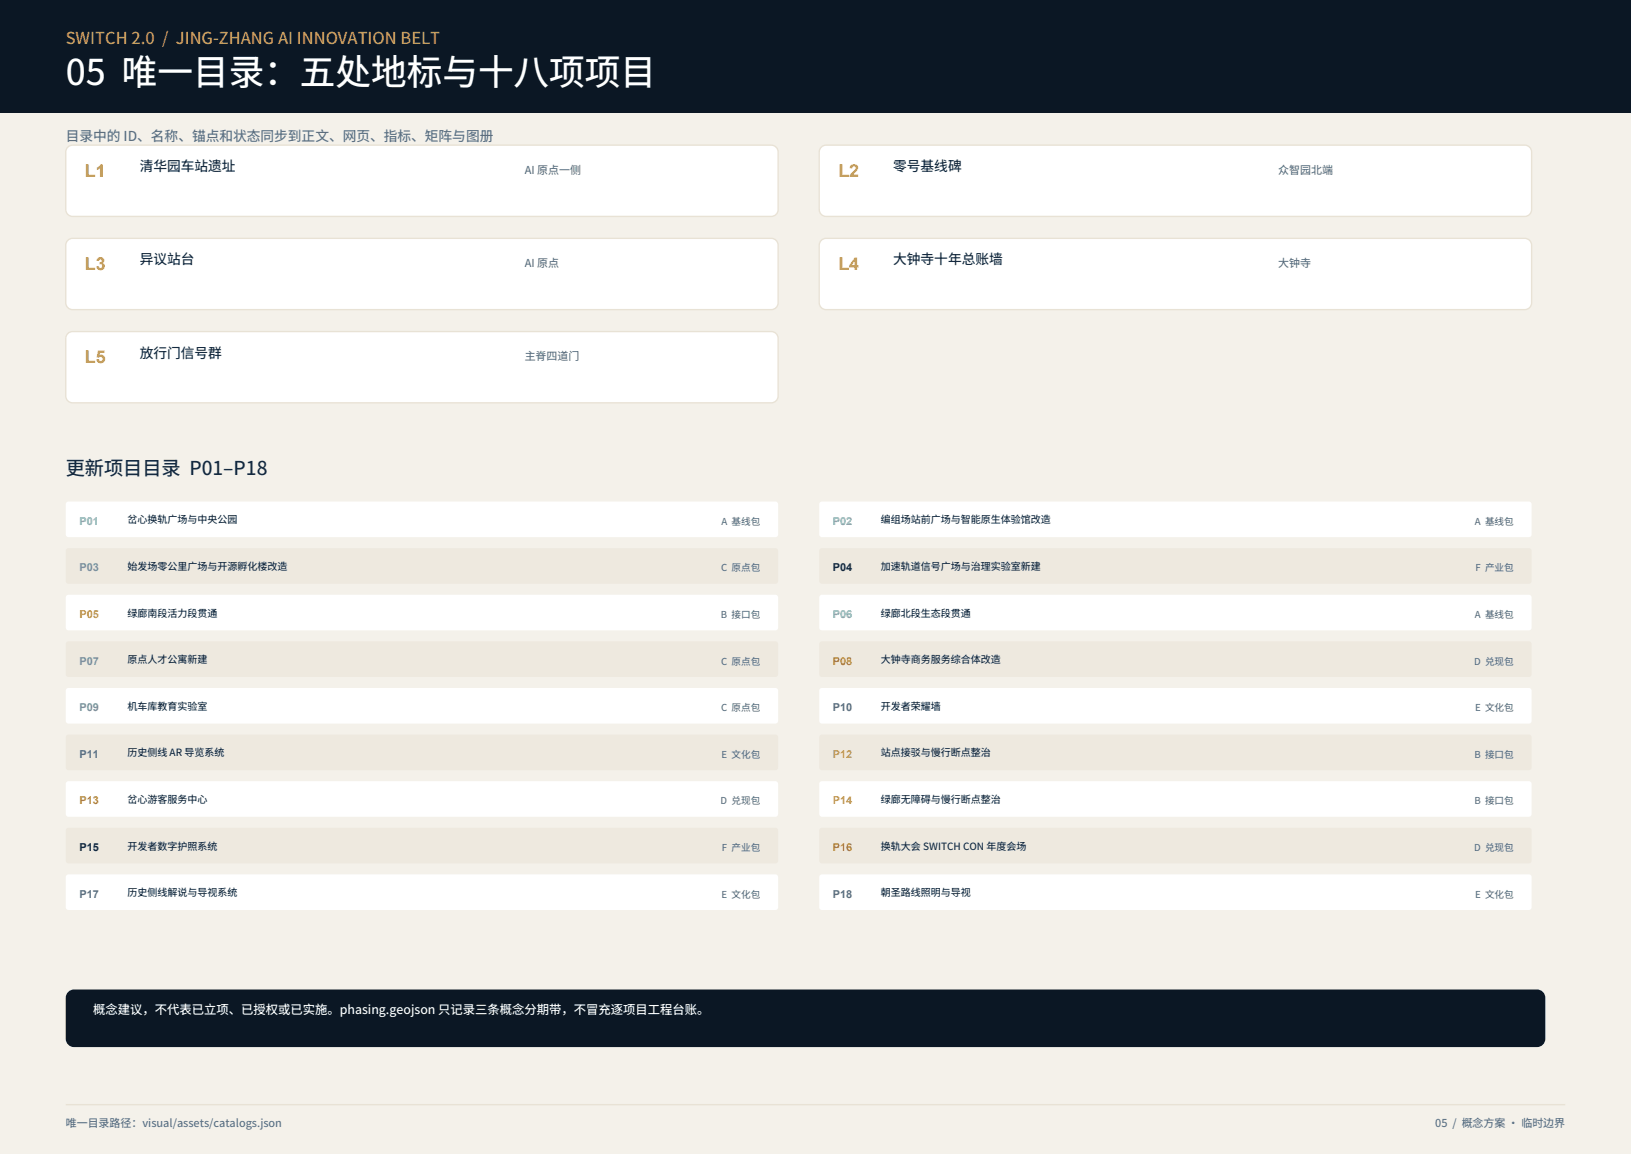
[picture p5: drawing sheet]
<svg xmlns="http://www.w3.org/2000/svg" width="420mm" height="297mm" viewBox="0 0 420 297" stroke-linecap="round" stroke-linejoin="round" font-family="sans-serif">
<path d="M0 0h420v297h-420z" fill-rule="evenodd" fill="#f4f1ea"/>
<path d="M0 0h420v28.9h-420z" fill-rule="evenodd" fill="#0b1724"/>
<g fill="#fff" stroke="#e8e2d5" stroke-width=".35">
<path d="M17.4 37.9l1.3-.5h179.9a1.76 1.76 0 0 1 1.8 1.7v14.8a1.76 1.76 0 0 1-1.8 1.8h-179.9a1.76 1.76 0 0 1-1.8-1.8v-14.8z" fill-rule="evenodd"/>
<path d="M211.5 37.9l1.2-.5h179.9a1.76 1.76 0 0 1 1.8 1.7v14.8a1.76 1.76 0 0 1-1.8 1.8h-179.9a1.76 1.76 0 0 1-1.7-1.8v-14.8z" fill-rule="evenodd"/>
<path d="M17.4 61.9l1.3-.6h179.9a1.76 1.76 0 0 1 1.8 1.8v14.8a1.76 1.76 0 0 1-1.8 1.8h-179.9a1.76 1.76 0 0 1-1.8-1.8v-14.8z" fill-rule="evenodd"/>
<path d="M211.5 61.9l1.2-.6h179.9a1.76 1.76 0 0 1 1.8 1.8v14.8a1.76 1.76 0 0 1-1.8 1.8h-179.9a1.76 1.76 0 0 1-1.7-1.8v-14.8z" fill-rule="evenodd"/>
<path d="M17.4 85.8l1.3-.5h179.9a1.76 1.76 0 0 1 1.8 1.8v14.8a1.76 1.76 0 0 1-1.8 1.8h-179.9a1.76 1.76 0 0 1-1.8-1.8v-14.8z" fill-rule="evenodd"/>
</g>
<g fill="#fff">
<path d="M17.1 129.3l.5-.2h182.1a.71 .71 0 0 1 .7 .7v7.7a.71 .71 0 0 1-.7 .8h-182.1a.71 .71 0 0 1-.7-.8v-7.7z" fill-rule="evenodd"/>
<path d="M211.2 129.3l.5-.2h182a.71 .71 0 0 1 .7 .7v7.7a.71 .71 0 0 1-.7 .8h-182a.71 .71 0 0 1-.7-.8v-7.7z" fill-rule="evenodd"/>
</g>
<g fill="#eee9df">
<path d="M17.1 141.3l.5-.2h182.1a.71 .71 0 0 1 .7 .7v7.7a.71 .71 0 0 1-.7 .7h-182.1a.71 .71 0 0 1-.7-.7v-7.7z" fill-rule="evenodd"/>
<path d="M211.2 141.3l.5-.2h182a.71 .71 0 0 1 .7 .7v7.7a.71 .71 0 0 1-.7 .7h-182a.71 .71 0 0 1-.7-.7v-7.7z" fill-rule="evenodd"/>
</g>
<g fill="#fff">
<path d="M17.1 153.3l.5-.2h182.1a.71 .71 0 0 1 .7 .7v7.7a.71 .71 0 0 1-.7 .7h-182.1a.71 .71 0 0 1-.7-.7v-7.7z" fill-rule="evenodd"/>
<path d="M211.2 153.3l.5-.2h182a.71 .71 0 0 1 .7 .7v7.7a.71 .71 0 0 1-.7 .7h-182a.71 .71 0 0 1-.7-.7v-7.7z" fill-rule="evenodd"/>
</g>
<g fill="#eee9df">
<path d="M17.1 165.3l.5-.2h182.1a.71 .71 0 0 1 .7 .7v7.7a.71 .71 0 0 1-.7 .7h-182.1a.71 .71 0 0 1-.7-.7v-7.7z" fill-rule="evenodd"/>
<path d="M211.2 165.3l.5-.2h182a.71 .71 0 0 1 .7 .7v7.7a.71 .71 0 0 1-.7 .7h-182a.71 .71 0 0 1-.7-.7v-7.7z" fill-rule="evenodd"/>
</g>
<g fill="#fff">
<path d="M17.1 177.3l.5-.2h182.1a.71 .71 0 0 1 .7 .7v7.7a.71 .71 0 0 1-.7 .7h-182.1a.71 .71 0 0 1-.7-.7v-7.7z" fill-rule="evenodd"/>
<path d="M211.2 177.3l.5-.2h182a.71 .71 0 0 1 .7 .7v7.7a.71 .71 0 0 1-.7 .7h-182a.71 .71 0 0 1-.7-.7v-7.7z" fill-rule="evenodd"/>
</g>
<g fill="#eee9df">
<path d="M17.1 189.3l.5-.2h182.1a.71 .71 0 0 1 .7 .7v7.7a.71 .71 0 0 1-.7 .7h-182.1a.71 .71 0 0 1-.7-.7v-7.7z" fill-rule="evenodd"/>
<path d="M211.2 189.3l.5-.2h182a.71 .71 0 0 1 .7 .7v7.7a.71 .71 0 0 1-.7 .7h-182a.71 .71 0 0 1-.7-.7v-7.7z" fill-rule="evenodd"/>
</g>
<g fill="#fff">
<path d="M17.1 201.3l.5-.3h182.1a.71 .71 0 0 1 .7 .8v7.7a.71 .71 0 0 1-.7 .7h-182.1a.71 .71 0 0 1-.7-.7v-7.7z" fill-rule="evenodd"/>
<path d="M211.2 201.3l.5-.3h182a.71 .71 0 0 1 .7 .8v7.7a.71 .71 0 0 1-.7 .7h-182a.71 .71 0 0 1-.7-.7v-7.7z" fill-rule="evenodd"/>
</g>
<g fill="#eee9df">
<path d="M17.1 213.2l.5-.2h182.1a.71 .71 0 0 1 .7 .7v7.8a.71 .71 0 0 1-.7 .7h-182.1a.71 .71 0 0 1-.7-.7v-7.8z" fill-rule="evenodd"/>
<path d="M211.2 213.2l.5-.2h182a.71 .71 0 0 1 .7 .7v7.8a.71 .71 0 0 1-.7 .7h-182a.71 .71 0 0 1-.7-.7v-7.8z" fill-rule="evenodd"/>
</g>
<g fill="#fff">
<path d="M17.1 225.2l.5-.2h182.1a.71 .71 0 0 1 .7 .7v7.8a.71 .71 0 0 1-.7 .7h-182.1a.71 .71 0 0 1-.7-.7v-7.8z" fill-rule="evenodd"/>
<path d="M211.2 225.2l.5-.2h182a.71 .71 0 0 1 .7 .7v7.8a.71 .71 0 0 1-.7 .7h-182a.71 .71 0 0 1-.7-.7v-7.8z" fill-rule="evenodd"/>
</g>
<path d="M17.6 255.3l.9-.6h.5h376.8a2.12 2.12 0 0 1 2.1 2.1v10.6a2.12 2.12 0 0 1-2.1 2.1h-376.8a2.12 2.12 0 0 1-2.1-2.1v-10.6l.1-.6z" fill-rule="evenodd" fill="#0b1724"/>
<path d="M16.9 284.3h386.2" fill="none" stroke="#e8e2d5" stroke-width=".35"/>
<text font-size="9.2" fill="#fff" x="16.9" y="21.9">05 唯一目录：五处地标与十八项项目</text>
<g font-size="4.9" fill="#102a43">
<text x="16.9" y="48.3">地标目录 L1–L5</text>
<text x="16.9" y="122.4">更新项目目录 P01–P18</text>
</g>
<g font-size="4.6" fill="#d3a44a">
<text x="21.9" y="45.5">L1</text>
<text x="215.9" y="45.5">L2</text>
<text x="21.9" y="69.5">L3</text>
<text x="215.9" y="69.5">L4</text>
<text x="21.9" y="93.4">L5</text>
</g>
<text font-size="4.2" fill="#d3a44a" x="16.9" y="11.3">SWITCH 2.0 / JING-ZHANG AI INNOVATION BELT</text>
<text font-size="3.5" fill="#557086" x="16.9" y="36.3">目录中的 ID、名称、锚点和状态同步到正文、网页、指标、矩阵与图册</text>
<g font-size="3.5" fill="#102a43">
<text x="36" y="44.1">清华园车站遗址</text>
<text x="230" y="44.1">零号基线碑</text>
<text x="36" y="68">异议站台</text>
<text x="230" y="68">大钟寺十年总账墙</text>
<text x="36" y="92">放行门信号群</text>
</g>
<text font-size="3.2" fill="#fff" x="24" y="261">概念建议，不代表已立项、已授权或已实施。phasing.geojson 只记录三条概念分期带，不冒充逐项目工程台账。</text>
<g font-size="2.8" fill="#557086">
<text x="135.1" y="44.8">AI 原点一侧</text>
<text x="329.1" y="44.8">众智园北端</text>
<text x="135.1" y="68.8">AI 原点</text>
<text x="329.1" y="68.8">大钟寺</text>
<text x="135.1" y="92.7">主脊四道门</text>
<text x="214.5" y="183.1">P10</text>
<text x="20.5" y="195">P11</text>
<text x="20.5" y="231">P17</text>
<text x="214.5" y="231">P18</text>
<text x="16.9" y="289.9">唯一目录路径：visual/assets/catalogs.json</text>
<text x="369.6" y="289.9">05 / 概念方案 · 临时边界</text>
</g>
<g font-size="2.8" fill="#51c2c9">
<text x="20.5" y="135.1">P01</text>
<text x="214.5" y="135.1">P02</text>
<text x="214.5" y="159.1">P06</text>
</g>
<g font-size="2.8" fill="#68b88b">
<text x="20.5" y="147.1">P03</text>
<text x="20.5" y="171.1">P07</text>
<text x="20.5" y="183.1">P09</text>
</g>
<g font-size="2.8" fill="#102a43">
<text x="214.5" y="147.1">P04</text>
<text x="20.5" y="219">P15</text>
</g>
<g font-size="2.8" fill="#d3a44a">
<text x="20.5" y="159.1">P05</text>
<text x="214.5" y="195">P12</text>
<text x="214.5" y="207">P14</text>
</g>
<g font-size="2.8" fill="#e45c4e">
<text x="214.5" y="171.1">P08</text>
<text x="20.5" y="207">P13</text>
<text x="214.5" y="219">P16</text>
</g>
<g font-size="2.6" fill="#102a43">
<text x="32.8" y="134.7">岔心换轨广场与中央公园</text>
<text x="226.8" y="134.7">编组场站前广场与智能原生体验馆改造</text>
<text x="32.8" y="146.7">始发场零公里广场与开源孵化楼改造</text>
<text x="226.8" y="146.7">加速轨道信号广场与治理实验室新建</text>
<text x="32.8" y="158.7">绿廊南段活力段贯通</text>
<text x="226.8" y="158.7">绿廊北段生态段贯通</text>
<text x="32.8" y="170.7">原点人才公寓新建</text>
<text x="226.8" y="170.7">大钟寺商务服务综合体改造</text>
<text x="32.8" y="182.7">机车库教育实验室</text>
<text x="226.8" y="182.7">开发者荣耀墙</text>
<text x="32.8" y="194.7">历史侧线 AR 导览系统</text>
<text x="226.8" y="194.7">站点接驳与慢行断点整治</text>
<text x="32.8" y="206.7">岔心游客服务中心</text>
<text x="226.8" y="206.7">绿廊无障碍与慢行断点整治</text>
<text x="32.8" y="218.7">开发者数字护照系统</text>
<text x="226.8" y="218.7">换轨大会 SWITCH CON 年度会场</text>
<text x="32.8" y="230.7">历史侧线解说与导视系统</text>
<text x="226.8" y="230.7">朝圣路线照明与导视</text>
</g>
<g font-size="2.5" fill="#557086">
<text x="185.8" y="135.1">A 基线包</text>
<text x="379.8" y="135.1">A 基线包</text>
<text x="185.7" y="147.1">C 原点包</text>
<text x="379.9" y="147.1">F 产业包</text>
<text x="185.6" y="159.1">B 接口包</text>
<text x="379.8" y="159.1">A 基线包</text>
<text x="185.7" y="171.1">C 原点包</text>
<text x="379.6" y="171.1">D 兑现包</text>
<text x="185.7" y="183.1">C 原点包</text>
<text x="379.8" y="183.1">E 文化包</text>
<text x="185.8" y="195">E 文化包</text>
<text x="379.7" y="195">B 接口包</text>
<text x="185.6" y="207">D 兑现包</text>
<text x="379.7" y="207">B 接口包</text>
<text x="185.9" y="219">F 产业包</text>
<text x="379.6" y="219">D 兑现包</text>
<text x="185.8" y="231">E 文化包</text>
<text x="379.8" y="231">E 文化包</text>
</g>
</svg>
